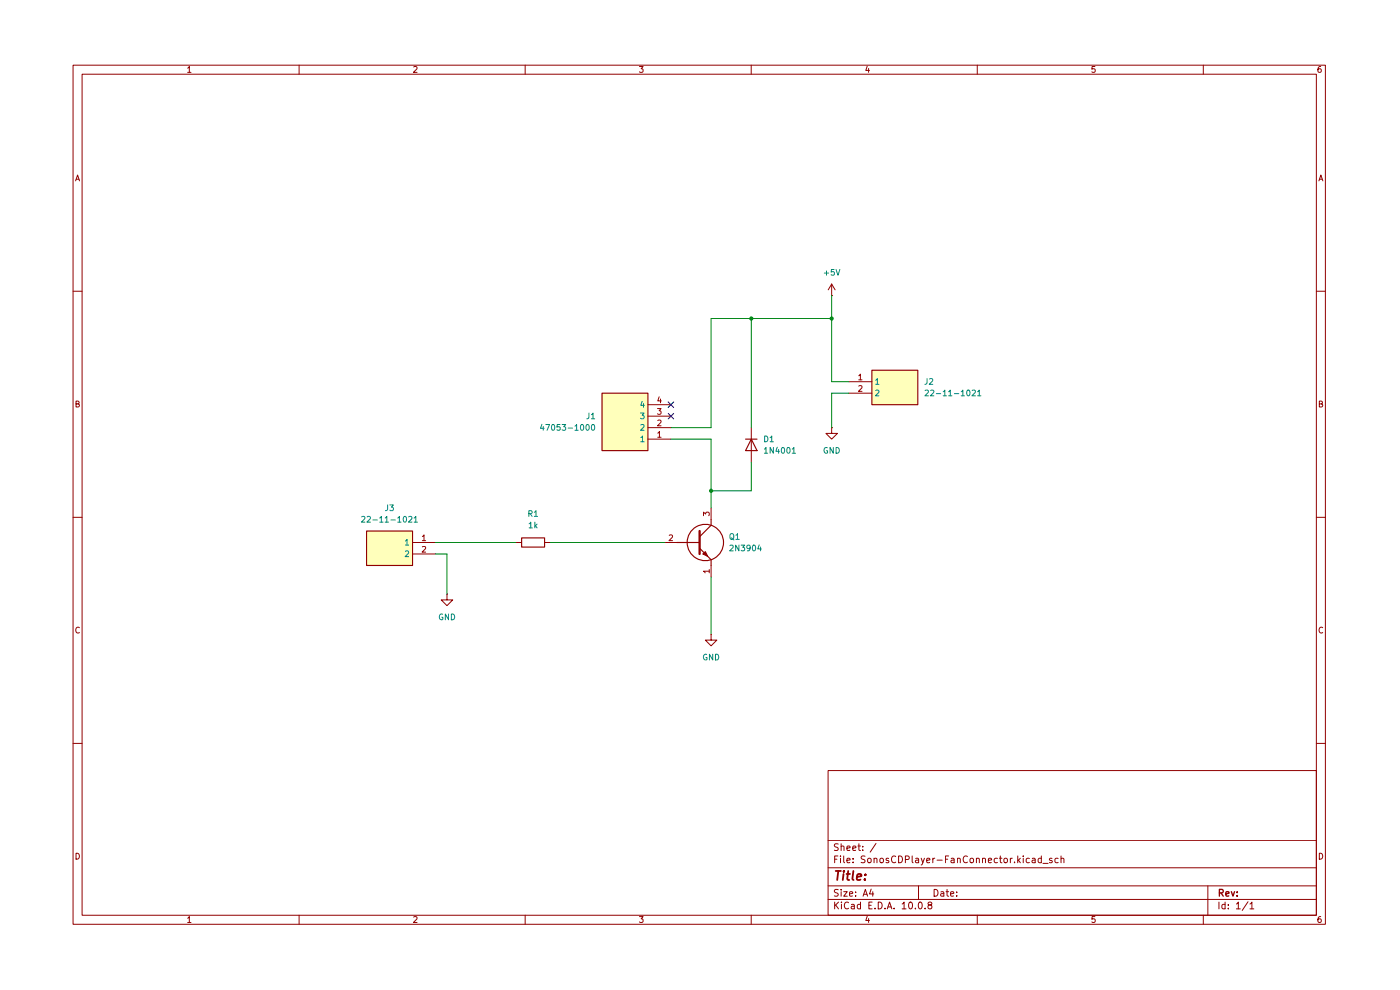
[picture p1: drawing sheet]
(kicad_sch
 (version 20260306)
 (generator "eeschema")
 (generator_version "10.0")
 (paper "A4")
 (lib_symbols
  (symbol "22-11-1021:22-11-1021" (exclude_from_sim no) (in_bom yes) (on_board yes)
   (in_pos_files yes)
   (duplicate_pin_numbers_are_jumpers no)
   (property "Reference" "J" (at 16.51 7.62 0) (show_name no) (do_not_autoplace no) (effects (font (size 1.27 1.27)) (justify left top)))
   (property "Value" "22-11-1021" (at 16.51 5.08 0) (show_name no) (do_not_autoplace no) (effects (font (size 1.27 1.27)) (justify left top)))
   (property "Footprint" "HDRV2W64P0X250_1X2_450X490X1105P" (at 16.51 -94.92 0) (show_name no) (do_not_autoplace no) (hide yes) (effects (font (size 1.27 1.27)) (justify left top)))
   (property "Datasheet" "https://www.molex.com/pdm_docs/sd/022111021_sd.pdf" (at 16.51 -194.92 0) (show_name no) (do_not_autoplace no) (hide yes) (effects (font (size 1.27 1.27)) (justify left top)))
   (property "Description" "Headers & Wire Housings KK2.5MM FL WAF.ASS. GOLD 504502AG" (at 0 0 0) (show_name no) (do_not_autoplace no) (hide yes) (effects (font (size 1.27 1.27))))
   (property "Height" "11.05" (at 16.51 -394.92 0) (show_name no) (do_not_autoplace no) (hide yes) (effects (font (size 1.27 1.27)) (justify left top)))
   (property "Mouser Part Number" "538-22-11-1021" (at 16.51 -494.92 0) (show_name no) (do_not_autoplace no) (hide yes) (effects (font (size 1.27 1.27)) (justify left top)))
   (property "Mouser Price/Stock" "https://www.mouser.co.uk/ProductDetail/Molex/22-11-1021?qs=naUSJSqnqcLMXkbTY5PP3g%3D%3D" (at 16.51 -594.92 0) (show_name no) (do_not_autoplace no) (hide yes) (effects (font (size 1.27 1.27)) (justify left top)))
   (property "Manufacturer_Name" "Molex" (at 16.51 -694.92 0) (show_name no) (do_not_autoplace no) (hide yes) (effects (font (size 1.27 1.27)) (justify left top)))
   (property "Manufacturer_Part_Number" "22-11-1021" (at 16.51 -794.92 0) (show_name no) (do_not_autoplace no) (hide yes) (effects (font (size 1.27 1.27)) (justify left top)))
   (symbol "22-11-1021_1_1"
    (rectangle (start 5.08 2.54) (end 15.24 -5.08) (stroke (width 0.254) (type default)) (fill (type background)))
    (pin passive line (at 0 0 0) (length 5.08) (name "1" (effects (font (size 1.27 1.27)))) (number "1" (effects (font (size 1.27 1.27)))))
    (pin passive line (at 0 -2.54 0) (length 5.08) (name "2" (effects (font (size 1.27 1.27)))) (number "2" (effects (font (size 1.27 1.27))))))
   (embedded_fonts no))
  (symbol "2N3904:2N3904"
   (pin_names (hide yes)) (exclude_from_sim no) (in_bom yes) (on_board yes)
   (in_pos_files yes)
   (duplicate_pin_numbers_are_jumpers no)
   (property "Reference" "Q" (at 13.97 1.27 0) (show_name no) (do_not_autoplace no) (effects (font (size 1.27 1.27)) (justify left top)))
   (property "Value" "2N3904" (at 13.97 -1.27 0) (show_name no) (do_not_autoplace no) (effects (font (size 1.27 1.27)) (justify left top)))
   (property "Footprint" "2N3904" (at 13.97 -101.27 0) (show_name no) (do_not_autoplace no) (hide yes) (effects (font (size 1.27 1.27)) (justify left top)))
   (property "Datasheet" "https://www.onsemi.com/pdf/datasheet/2n3903-d.pdf" (at 13.97 -201.27 0) (show_name no) (do_not_autoplace no) (hide yes) (effects (font (size 1.27 1.27)) (justify left top)))
   (property "Description" "Bipolar (BJT) Transistor NPN 40 V 200 mA 300MHz 625 mW Through Hole TO-92" (at 0 0 0) (show_name no) (do_not_autoplace no) (hide yes) (effects (font (size 1.27 1.27))))
   (property "Height" "7.5" (at 13.97 -401.27 0) (show_name no) (do_not_autoplace no) (hide yes) (effects (font (size 1.27 1.27)) (justify left top)))
   (property "Mouser Part Number" "637-2N3904" (at 13.97 -501.27 0) (show_name no) (do_not_autoplace no) (hide yes) (effects (font (size 1.27 1.27)) (justify left top)))
   (property "Mouser Price/Stock" "https://www.mouser.co.uk/ProductDetail/Diotec-Semiconductor/2N3904?qs=OlC7AqGiEDlYMySw5i2rlg%3D%3D" (at 13.97 -601.27 0) (show_name no) (do_not_autoplace no) (hide yes) (effects (font (size 1.27 1.27)) (justify left top)))
   (property "Manufacturer_Name" "Diotec" (at 13.97 -701.27 0) (show_name no) (do_not_autoplace no) (hide yes) (effects (font (size 1.27 1.27)) (justify left top)))
   (property "Manufacturer_Part_Number" "2N3904" (at 13.97 -801.27 0) (show_name no) (do_not_autoplace no) (hide yes) (effects (font (size 1.27 1.27)) (justify left top)))
   (symbol "2N3904_1_1"
    (polyline (pts (xy 2.54 0) (xy 7.62 0)) (stroke (width 0.254) (type default)) (fill (type none)))
    (polyline (pts (xy 7.62 2.54) (xy 7.62 -2.54)) (stroke (width 0.508) (type default)) (fill (type none)))
    (polyline (pts (xy 7.62 1.27) (xy 10.16 3.81)) (stroke (width 0.254) (type default)) (fill (type none)))
    (polyline (pts (xy 7.62 -1.27) (xy 10.16 -3.81)) (stroke (width 0.254) (type default)) (fill (type none)))
    (polyline (pts (xy 8.382 -2.54) (xy 8.89 -2.032) (xy 9.398 -3.048) (xy 8.382 -2.54)) (stroke (width 0.254) (type default)) (fill (type outline)))
    (circle (center 8.89 0) (radius 4.016) (stroke (width 0.254) (type default)) (fill (type none)))
    (polyline (pts (xy 10.16 3.81) (xy 10.16 5.08)) (stroke (width 0.254) (type default)) (fill (type none)))
    (polyline (pts (xy 10.16 -3.81) (xy 10.16 -5.08)) (stroke (width 0.254) (type default)) (fill (type none)))
    (pin passive line (at 10.16 -7.62 90) (length 2.54) (name "E" (effects (font (size 1.27 1.27)))) (number "1" (effects (font (size 1.27 1.27)))))
    (pin passive line (at 0 0 0) (length 2.54) (name "B" (effects (font (size 1.27 1.27)))) (number "2" (effects (font (size 1.27 1.27)))))
    (pin passive line (at 10.16 7.62 270) (length 2.54) (name "C" (effects (font (size 1.27 1.27)))) (number "3" (effects (font (size 1.27 1.27))))))
   (embedded_fonts no))
  (symbol "47053-1000:47053-1000" (exclude_from_sim no) (in_bom yes) (on_board yes)
   (in_pos_files yes)
   (duplicate_pin_numbers_are_jumpers no)
   (property "Reference" "J" (at 16.51 7.62 0) (show_name no) (do_not_autoplace no) (effects (font (size 1.27 1.27)) (justify left top)))
   (property "Value" "47053-1000" (at 16.51 5.08 0) (show_name no) (do_not_autoplace no) (effects (font (size 1.27 1.27)) (justify left top)))
   (property "Footprint" "470531000" (at 16.51 -94.92 0) (show_name no) (do_not_autoplace no) (hide yes) (effects (font (size 1.27 1.27)) (justify left top)))
   (property "Datasheet" "http://www.molex.com/pdm_docs/sd/470531000_sd.pdf" (at 16.51 -194.92 0) (show_name no) (do_not_autoplace no) (hide yes) (effects (font (size 1.27 1.27)) (justify left top)))
   (property "Description" "MOLEX - 47053-1000 - HEADER, 4POS, 1ROW, 2.54MM" (at 0 0 0) (show_name no) (do_not_autoplace no) (hide yes) (effects (font (size 1.27 1.27))))
   (property "Height" "8" (at 16.51 -394.92 0) (show_name no) (do_not_autoplace no) (hide yes) (effects (font (size 1.27 1.27)) (justify left top)))
   (property "Mouser Part Number" "538-47053-1000" (at 16.51 -494.92 0) (show_name no) (do_not_autoplace no) (hide yes) (effects (font (size 1.27 1.27)) (justify left top)))
   (property "Mouser Price/Stock" "https://www.mouser.co.uk/ProductDetail/Molex/47053-1000?qs=ph4zPCVRuvqoDX7hrEhxNA%3D%3D" (at 16.51 -594.92 0) (show_name no) (do_not_autoplace no) (hide yes) (effects (font (size 1.27 1.27)) (justify left top)))
   (property "Manufacturer_Name" "Molex" (at 16.51 -694.92 0) (show_name no) (do_not_autoplace no) (hide yes) (effects (font (size 1.27 1.27)) (justify left top)))
   (property "Manufacturer_Part_Number" "47053-1000" (at 16.51 -794.92 0) (show_name no) (do_not_autoplace no) (hide yes) (effects (font (size 1.27 1.27)) (justify left top)))
   (symbol "47053-1000_1_1"
    (rectangle (start 5.08 2.54) (end 15.24 -10.16) (stroke (width 0.254) (type default)) (fill (type background)))
    (pin passive line (at 0 -7.62 0) (length 5.08) (name "1" (effects (font (size 1.27 1.27)))) (number "1" (effects (font (size 1.27 1.27)))))
    (pin passive line (at 0 -5.08 0) (length 5.08) (name "2" (effects (font (size 1.27 1.27)))) (number "2" (effects (font (size 1.27 1.27)))))
    (pin passive line (at 0 -2.54 0) (length 5.08) (name "3" (effects (font (size 1.27 1.27)))) (number "3" (effects (font (size 1.27 1.27)))))
    (pin passive line (at 0 0 0) (length 5.08) (name "4" (effects (font (size 1.27 1.27)))) (number "4" (effects (font (size 1.27 1.27))))))
   (embedded_fonts no))
  (symbol "Device:R"
   (pin_numbers (hide yes))
   (pin_names
    (offset 0)) (exclude_from_sim no) (in_bom yes) (on_board yes)
   (in_pos_files yes)
   (duplicate_pin_numbers_are_jumpers no)
   (property "Reference" "R" (at 2.032 0 90) (show_name no) (do_not_autoplace no) (effects (font (size 1.27 1.27))))
   (property "Value" "R" (at 0 0 90) (show_name no) (do_not_autoplace no) (effects (font (size 1.27 1.27))))
   (property "Footprint" "" (at -1.778 0 90) (show_name no) (do_not_autoplace no) (hide yes) (effects (font (size 1.27 1.27))))
   (property "Datasheet" "" (at 0 0 0) (show_name no) (do_not_autoplace no) (hide yes) (effects (font (size 1.27 1.27))))
   (property "Description" "Resistor" (at 0 0 0) (show_name no) (do_not_autoplace no) (hide yes) (effects (font (size 1.27 1.27))))
   (symbol "R_0_1"
    (rectangle (start -1.016 -2.54) (end 1.016 2.54) (stroke (width 0.254) (type default)) (fill (type none))))
   (symbol "R_1_1"
    (pin passive line (at 0 3.81 270) (length 1.27) (name "" (effects (font (size 1.27 1.27)))) (number "1" (effects (font (size 1.27 1.27)))))
    (pin passive line (at 0 -3.81 90) (length 1.27) (name "" (effects (font (size 1.27 1.27)))) (number "2" (effects (font (size 1.27 1.27))))))
   (embedded_fonts no))
  (symbol "Diode:1N4001"
   (pin_numbers (hide yes))
   (pin_names (hide yes)) (exclude_from_sim no) (in_bom yes) (on_board yes)
   (in_pos_files yes)
   (duplicate_pin_numbers_are_jumpers no)
   (property "Reference" "D" (at 0 2.54 0) (show_name no) (do_not_autoplace no) (effects (font (size 1.27 1.27))))
   (property "Value" "1N4001" (at 0 -2.54 0) (show_name no) (do_not_autoplace no) (effects (font (size 1.27 1.27))))
   (property "Footprint" "Diode_THT:D_DO-41_SOD81_P10.16mm_Horizontal" (at 0 0 0) (show_name no) (do_not_autoplace no) (hide yes) (effects (font (size 1.27 1.27))))
   (property "Datasheet" "http://www.vishay.com/docs/88503/1n4001.pdf" (at 0 0 0) (show_name no) (do_not_autoplace no) (hide yes) (effects (font (size 1.27 1.27))))
   (property "Description" "50V 1A General Purpose Rectifier Diode, DO-41" (at 0 0 0) (show_name no) (do_not_autoplace no) (hide yes) (effects (font (size 1.27 1.27))))
   (property "Sim.Device" "D" (at 0 0 0) (show_name no) (do_not_autoplace no) (hide yes) (effects (font (size 1.27 1.27))))
   (property "Sim.Pins" "1=K 2=A" (at 0 0 0) (show_name no) (do_not_autoplace no) (hide yes) (effects (font (size 1.27 1.27))))
   (symbol "1N4001_0_1"
    (polyline (pts (xy -1.27 1.27) (xy -1.27 -1.27)) (stroke (width 0.254) (type default)) (fill (type none)))
    (polyline (pts (xy 1.27 1.27) (xy 1.27 -1.27) (xy -1.27 0) (xy 1.27 1.27)) (stroke (width 0.254) (type default)) (fill (type none)))
    (polyline (pts (xy 1.27 0) (xy -1.27 0)) (stroke (width 0) (type default)) (fill (type none))))
   (symbol "1N4001_1_1"
    (pin passive line (at -3.81 0 0) (length 2.54) (name "K" (effects (font (size 1.27 1.27)))) (number "1" (effects (font (size 1.27 1.27)))))
    (pin passive line (at 3.81 0 180) (length 2.54) (name "A" (effects (font (size 1.27 1.27)))) (number "2" (effects (font (size 1.27 1.27))))))
   (embedded_fonts no))
  (symbol "power:+5V"
   (power global)
   (pin_numbers (hide yes))
   (pin_names
    (offset 0) (hide yes)) (exclude_from_sim no) (in_bom yes) (on_board yes)
   (in_pos_files yes)
   (duplicate_pin_numbers_are_jumpers no)
   (property "Reference" "#PWR" (at 0 -3.81 0) (show_name no) (do_not_autoplace no) (hide yes) (effects (font (size 1.27 1.27))))
   (property "Value" "+5V" (at 0 3.556 0) (show_name no) (do_not_autoplace no) (effects (font (size 1.27 1.27))))
   (property "Footprint" "" (at 0 0 0) (show_name no) (do_not_autoplace no) (hide yes) (effects (font (size 1.27 1.27))))
   (property "Datasheet" "" (at 0 0 0) (show_name no) (do_not_autoplace no) (hide yes) (effects (font (size 1.27 1.27))))
   (property "Description" "Power symbol creates a global label with name \"+5V\"" (at 0 0 0) (show_name no) (do_not_autoplace no) (hide yes) (effects (font (size 1.27 1.27))))
   (symbol "+5V_0_1"
    (polyline (pts (xy -0.762 1.27) (xy 0 2.54)) (stroke (width 0) (type default)) (fill (type none)))
    (polyline (pts (xy 0 2.54) (xy 0.762 1.27)) (stroke (width 0) (type default)) (fill (type none)))
    (polyline (pts (xy 0 0) (xy 0 2.54)) (stroke (width 0) (type default)) (fill (type none))))
   (symbol "+5V_1_1"
    (pin power_in line (at 0 0 90) (length 0) (name "" (effects (font (size 1.27 1.27)))) (number "1" (effects (font (size 1.27 1.27))))))
   (embedded_fonts no))
  (symbol "power:GND"
   (power global)
   (pin_numbers (hide yes))
   (pin_names
    (offset 0) (hide yes)) (exclude_from_sim no) (in_bom yes) (on_board yes)
   (in_pos_files yes)
   (duplicate_pin_numbers_are_jumpers no)
   (property "Reference" "#PWR" (at 0 -6.35 0) (show_name no) (do_not_autoplace no) (hide yes) (effects (font (size 1.27 1.27))))
   (property "Value" "GND" (at 0 -3.81 0) (show_name no) (do_not_autoplace no) (effects (font (size 1.27 1.27))))
   (property "Footprint" "" (at 0 0 0) (show_name no) (do_not_autoplace no) (hide yes) (effects (font (size 1.27 1.27))))
   (property "Datasheet" "" (at 0 0 0) (show_name no) (do_not_autoplace no) (hide yes) (effects (font (size 1.27 1.27))))
   (property "Description" "Power symbol creates a global label with name \"GND\" , ground" (at 0 0 0) (show_name no) (do_not_autoplace no) (hide yes) (effects (font (size 1.27 1.27))))
   (symbol "GND_0_1"
    (polyline (pts (xy 0 0) (xy 0 -1.27) (xy 1.27 -1.27) (xy 0 -2.54) (xy -1.27 -1.27) (xy 0 -1.27)) (stroke (width 0) (type default)) (fill (type none))))
   (symbol "GND_1_1"
    (pin power_in line (at 0 0 270) (length 0) (name "" (effects (font (size 1.27 1.27)))) (number "1" (effects (font (size 1.27 1.27))))))
   (embedded_fonts no)))
 (junction
  (at 151.13 104.14)
  (diameter 0)
  (color 0 0 0 0))
 (junction
  (at 177.8 66.04)
  (diameter 0)
  (color 0 0 0 0))
 (junction
  (at 160.02 66.04)
  (diameter 0)
  (color 0 0 0 0))
 (no_connect
  (at 142.24 85.09))
 (no_connect
  (at 142.24 87.63))
 (wire
  (pts (xy 160.02 66.04) (xy 160.02 90.17))
  (stroke (width 0) (type default)))
 (wire
  (pts (xy 160.02 104.14) (xy 160.02 97.79))
  (stroke (width 0) (type default)))
 (wire
  (pts (xy 177.8 82.55) (xy 177.8 90.17))
  (stroke (width 0) (type default)))
 (wire
  (pts (xy 151.13 104.14) (xy 160.02 104.14))
  (stroke (width 0) (type default)))
 (wire
  (pts (xy 92.71 118.11) (xy 92.71 127))
  (stroke (width 0) (type default)))
 (wire
  (pts (xy 151.13 66.04) (xy 151.13 90.17))
  (stroke (width 0) (type default)))
 (wire
  (pts (xy 160.02 66.04) (xy 177.8 66.04))
  (stroke (width 0) (type default)))
 (wire
  (pts (xy 142.24 92.71) (xy 151.13 92.71))
  (stroke (width 0) (type default)))
 (wire
  (pts (xy 115.57 115.57) (xy 140.97 115.57))
  (stroke (width 0) (type default)))
 (wire
  (pts (xy 151.13 92.71) (xy 151.13 104.14))
  (stroke (width 0) (type default)))
 (wire
  (pts (xy 151.13 66.04) (xy 160.02 66.04))
  (stroke (width 0) (type default)))
 (wire
  (pts (xy 142.24 90.17) (xy 151.13 90.17))
  (stroke (width 0) (type default)))
 (wire
  (pts (xy 92.71 118.11) (xy 90.17 118.11))
  (stroke (width 0) (type default)))
 (wire
  (pts (xy 177.8 80.01) (xy 181.61 80.01))
  (stroke (width 0) (type default)))
 (wire
  (pts (xy 177.8 60.96) (xy 177.8 66.04))
  (stroke (width 0) (type default)))
 (wire
  (pts (xy 177.8 66.04) (xy 177.8 80.01))
  (stroke (width 0) (type default)))
 (wire
  (pts (xy 151.13 104.14) (xy 151.13 107.95))
  (stroke (width 0) (type default)))
 (wire
  (pts (xy 90.17 115.57) (xy 107.95 115.57))
  (stroke (width 0) (type default)))
 (wire
  (pts (xy 177.8 82.55) (xy 181.61 82.55))
  (stroke (width 0) (type default)))
 (wire
  (pts (xy 151.13 123.19) (xy 151.13 135.89))
  (stroke (width 0) (type default)))
 (symbol
  (lib_id "power:GND")
  (at 151.13 135.89 0)
  (unit 1)
  (body_style 1)
  (exclude_from_sim no)
  (in_bom yes)
  (on_board yes)
  (in_pos_files yes)
  (dnp no)
  (fields_autoplaced yes)
  (property "Reference" "#PWR06" (at 151.13 142.24 0) (hide yes) (show_name no) (do_not_autoplace no) (effects (font (size 1.27 1.27))))
  (property "Value" "GND" (at 151.13 140.97 0) (show_name no) (do_not_autoplace no) (effects (font (size 1.27 1.27))))
  (property "Footprint" "" (at 151.13 135.89 0) (hide yes) (show_name no) (do_not_autoplace no) (effects (font (size 1.27 1.27))))
  (property "Datasheet" "" (at 151.13 135.89 0) (hide yes) (show_name no) (do_not_autoplace no) (effects (font (size 1.27 1.27))))
  (property "Description" "Power symbol creates a global label with name \"GND\" , ground" (at 151.13 135.89 0) (hide yes) (show_name no) (do_not_autoplace no) (effects (font (size 1.27 1.27))))
  (pin "1"))
 (symbol
  (lib_id "power:GND")
  (at 177.8 90.17 0)
  (unit 1)
  (body_style 1)
  (exclude_from_sim no)
  (in_bom yes)
  (on_board yes)
  (in_pos_files yes)
  (dnp no)
  (fields_autoplaced yes)
  (property "Reference" "#PWR04" (at 177.8 96.52 0) (hide yes) (show_name no) (do_not_autoplace no) (effects (font (size 1.27 1.27))))
  (property "Value" "GND" (at 177.8 95.25 0) (show_name no) (do_not_autoplace no) (effects (font (size 1.27 1.27))))
  (property "Footprint" "" (at 177.8 90.17 0) (hide yes) (show_name no) (do_not_autoplace no) (effects (font (size 1.27 1.27))))
  (property "Datasheet" "" (at 177.8 90.17 0) (hide yes) (show_name no) (do_not_autoplace no) (effects (font (size 1.27 1.27))))
  (property "Description" "Power symbol creates a global label with name \"GND\" , ground" (at 177.8 90.17 0) (hide yes) (show_name no) (do_not_autoplace no) (effects (font (size 1.27 1.27))))
  (pin "1"))
 (symbol
  (lib_id "power:GND")
  (at 92.71 127 0)
  (unit 1)
  (body_style 1)
  (exclude_from_sim no)
  (in_bom yes)
  (on_board yes)
  (in_pos_files yes)
  (dnp no)
  (fields_autoplaced yes)
  (property "Reference" "#PWR05" (at 92.71 133.35 0) (hide yes) (show_name no) (do_not_autoplace no) (effects (font (size 1.27 1.27))))
  (property "Value" "GND" (at 92.71 132.08 0) (show_name no) (do_not_autoplace no) (effects (font (size 1.27 1.27))))
  (property "Footprint" "" (at 92.71 127 0) (hide yes) (show_name no) (do_not_autoplace no) (effects (font (size 1.27 1.27))))
  (property "Datasheet" "" (at 92.71 127 0) (hide yes) (show_name no) (do_not_autoplace no) (effects (font (size 1.27 1.27))))
  (property "Description" "Power symbol creates a global label with name \"GND\" , ground" (at 92.71 127 0) (hide yes) (show_name no) (do_not_autoplace no) (effects (font (size 1.27 1.27))))
  (pin "1"))
 (symbol
  (lib_id "2N3904:2N3904")
  (at 140.97 115.57 0)
  (unit 1)
  (body_style 1)
  (exclude_from_sim no)
  (in_bom yes)
  (on_board yes)
  (in_pos_files yes)
  (dnp no)
  (fields_autoplaced yes)
  (property "Reference" "Q1" (at 154.94 114.2999 0) (show_name no) (do_not_autoplace no) (effects (font (size 1.27 1.27)) (justify left)))
  (property "Value" "2N3904" (at 154.94 116.8399 0) (show_name no) (do_not_autoplace no) (effects (font (size 1.27 1.27)) (justify left)))
  (property "Footprint" "2N3904" (at 154.94 216.84 0) (hide yes) (show_name no) (do_not_autoplace no) (effects (font (size 1.27 1.27)) (justify left top)))
  (property "Datasheet" "https://www.onsemi.com/pdf/datasheet/2n3903-d.pdf" (at 154.94 316.84 0) (hide yes) (show_name no) (do_not_autoplace no) (effects (font (size 1.27 1.27)) (justify left top)))
  (property "Description" "Bipolar (BJT) Transistor NPN 40 V 200 mA 300MHz 625 mW Through Hole TO-92" (at 140.97 115.57 0) (hide yes) (show_name no) (do_not_autoplace no) (effects (font (size 1.27 1.27))))
  (property "Height" "7.5" (at 154.94 516.84 0) (hide yes) (show_name no) (do_not_autoplace no) (effects (font (size 1.27 1.27)) (justify left top)))
  (property "Mouser Part Number" "637-2N3904" (at 154.94 616.84 0) (hide yes) (show_name no) (do_not_autoplace no) (effects (font (size 1.27 1.27)) (justify left top)))
  (property "Mouser Price/Stock" "https://www.mouser.co.uk/ProductDetail/Diotec-Semiconductor/2N3904?qs=OlC7AqGiEDlYMySw5i2rlg%3D%3D" (at 154.94 716.84 0) (hide yes) (show_name no) (do_not_autoplace no) (effects (font (size 1.27 1.27)) (justify left top)))
  (property "Manufacturer_Name" "Diotec" (at 154.94 816.84 0) (hide yes) (show_name no) (do_not_autoplace no) (effects (font (size 1.27 1.27)) (justify left top)))
  (property "Manufacturer_Part_Number" "2N3904" (at 154.94 916.84 0) (hide yes) (show_name no) (do_not_autoplace no) (effects (font (size 1.27 1.27)) (justify left top)))
  (pin "1")
  (pin "3")
  (pin "2"))
 (symbol
  (lib_id "Diode:1N4001")
  (at 160.02 93.98 270)
  (unit 1)
  (body_style 1)
  (exclude_from_sim no)
  (in_bom yes)
  (on_board yes)
  (in_pos_files yes)
  (dnp no)
  (fields_autoplaced yes)
  (property "Reference" "D1" (at 162.56 92.7099 90) (show_name no) (do_not_autoplace no) (effects (font (size 1.27 1.27)) (justify left)))
  (property "Value" "1N4001" (at 162.56 95.2499 90) (show_name no) (do_not_autoplace no) (effects (font (size 1.27 1.27)) (justify left)))
  (property "Footprint" "Diode_THT:D_DO-41_SOD81_P10.16mm_Horizontal" (at 160.02 93.98 0) (hide yes) (show_name no) (do_not_autoplace no) (effects (font (size 1.27 1.27))))
  (property "Datasheet" "http://www.vishay.com/docs/88503/1n4001.pdf" (at 160.02 93.98 0) (hide yes) (show_name no) (do_not_autoplace no) (effects (font (size 1.27 1.27))))
  (property "Description" "50V 1A General Purpose Rectifier Diode, DO-41" (at 160.02 93.98 0) (hide yes) (show_name no) (do_not_autoplace no) (effects (font (size 1.27 1.27))))
  (property "Sim.Device" "D" (at 160.02 93.98 0) (hide yes) (show_name no) (do_not_autoplace no) (effects (font (size 1.27 1.27))))
  (property "Sim.Pins" "1=K 2=A" (at 160.02 93.98 0) (hide yes) (show_name no) (do_not_autoplace no) (effects (font (size 1.27 1.27))))
  (pin "2")
  (pin "1"))
 (symbol
  (lib_id "power:+5V")
  (at 177.8 60.96 0)
  (unit 1)
  (body_style 1)
  (exclude_from_sim no)
  (in_bom yes)
  (on_board yes)
  (in_pos_files yes)
  (dnp no)
  (fields_autoplaced yes)
  (property "Reference" "#PWR02" (at 177.8 64.77 0) (hide yes) (show_name no) (do_not_autoplace no) (effects (font (size 1.27 1.27))))
  (property "Value" "+5V" (at 177.8 55.88 0) (show_name no) (do_not_autoplace no) (effects (font (size 1.27 1.27))))
  (property "Footprint" "" (at 177.8 60.96 0) (hide yes) (show_name no) (do_not_autoplace no) (effects (font (size 1.27 1.27))))
  (property "Datasheet" "" (at 177.8 60.96 0) (hide yes) (show_name no) (do_not_autoplace no) (effects (font (size 1.27 1.27))))
  (property "Description" "Power symbol creates a global label with name \"+5V\"" (at 177.8 60.96 0) (hide yes) (show_name no) (do_not_autoplace no) (effects (font (size 1.27 1.27))))
  (pin "1"))
 (symbol
  (lib_id "47053-1000:47053-1000")
  (at 142.24 85.09 0)
  (mirror y)
  (unit 1)
  (body_style 1)
  (exclude_from_sim no)
  (in_bom yes)
  (on_board yes)
  (in_pos_files yes)
  (dnp no)
  (fields_autoplaced yes)
  (property "Reference" "J1" (at 125.73 87.6299 0) (show_name no) (do_not_autoplace no) (effects (font (size 1.27 1.27)) (justify left)))
  (property "Value" "47053-1000" (at 125.73 90.1699 0) (show_name no) (do_not_autoplace no) (effects (font (size 1.27 1.27)) (justify left)))
  (property "Footprint" "47053-1000:470531000" (at 125.73 180.01 0) (hide yes) (show_name no) (do_not_autoplace no) (effects (font (size 1.27 1.27)) (justify left top)))
  (property "Datasheet" "http://www.molex.com/pdm_docs/sd/470531000_sd.pdf" (at 125.73 280.01 0) (hide yes) (show_name no) (do_not_autoplace no) (effects (font (size 1.27 1.27)) (justify left top)))
  (property "Description" "MOLEX - 47053-1000 - HEADER, 4POS, 1ROW, 2.54MM" (at 142.24 85.09 0) (hide yes) (show_name no) (do_not_autoplace no) (effects (font (size 1.27 1.27))))
  (property "Height" "8" (at 125.73 480.01 0) (hide yes) (show_name no) (do_not_autoplace no) (effects (font (size 1.27 1.27)) (justify left top)))
  (property "Mouser Part Number" "538-47053-1000" (at 125.73 580.01 0) (hide yes) (show_name no) (do_not_autoplace no) (effects (font (size 1.27 1.27)) (justify left top)))
  (property "Mouser Price/Stock" "https://www.mouser.co.uk/ProductDetail/Molex/47053-1000?qs=ph4zPCVRuvqoDX7hrEhxNA%3D%3D" (at 125.73 680.01 0) (hide yes) (show_name no) (do_not_autoplace no) (effects (font (size 1.27 1.27)) (justify left top)))
  (property "Manufacturer_Name" "Molex" (at 125.73 780.01 0) (hide yes) (show_name no) (do_not_autoplace no) (effects (font (size 1.27 1.27)) (justify left top)))
  (property "Manufacturer_Part_Number" "47053-1000" (at 125.73 880.01 0) (hide yes) (show_name no) (do_not_autoplace no) (effects (font (size 1.27 1.27)) (justify left top)))
  (pin "1")
  (pin "2")
  (pin "4")
  (pin "3"))
 (symbol
  (lib_id "Device:R")
  (at 111.76 115.57 90)
  (unit 1)
  (body_style 1)
  (exclude_from_sim no)
  (in_bom yes)
  (on_board yes)
  (in_pos_files yes)
  (dnp no)
  (fields_autoplaced yes)
  (property "Reference" "R1" (at 111.76 109.22 90) (show_name no) (do_not_autoplace no) (effects (font (size 1.27 1.27))))
  (property "Value" "1k" (at 111.76 111.76 90) (show_name no) (do_not_autoplace no) (effects (font (size 1.27 1.27))))
  (property "Footprint" "Resistor_THT:R_Axial_DIN0207_L6.3mm_D2.5mm_P10.16mm_Horizontal" (at 111.76 117.348 90) (hide yes) (show_name no) (do_not_autoplace no) (effects (font (size 1.27 1.27))))
  (property "Datasheet" "" (at 111.76 115.57 0) (hide yes) (show_name no) (do_not_autoplace no) (effects (font (size 1.27 1.27))))
  (property "Description" "Resistor" (at 111.76 115.57 0) (hide yes) (show_name no) (do_not_autoplace no) (effects (font (size 1.27 1.27))))
  (pin "2")
  (pin "1"))
 (symbol
  (lib_id "22-11-1021:22-11-1021")
  (at 90.17 115.57 0)
  (mirror y)
  (unit 1)
  (body_style 1)
  (exclude_from_sim no)
  (in_bom yes)
  (on_board yes)
  (in_pos_files yes)
  (dnp no)
  (fields_autoplaced yes)
  (property "Reference" "J3" (at 80.01 107.95 0) (show_name no) (do_not_autoplace no) (effects (font (size 1.27 1.27))))
  (property "Value" "22-11-1021" (at 80.01 110.49 0) (show_name no) (do_not_autoplace no) (effects (font (size 1.27 1.27))))
  (property "Footprint" "22-11-1021:HDRV2W64P0X250_1X2_450X490X1105P" (at 73.66 210.49 0) (hide yes) (show_name no) (do_not_autoplace no) (effects (font (size 1.27 1.27)) (justify left top)))
  (property "Datasheet" "https://www.molex.com/pdm_docs/sd/022111021_sd.pdf" (at 73.66 310.49 0) (hide yes) (show_name no) (do_not_autoplace no) (effects (font (size 1.27 1.27)) (justify left top)))
  (property "Description" "Headers & Wire Housings KK2.5MM FL WAF.ASS. GOLD 504502AG" (at 90.17 115.57 0) (hide yes) (show_name no) (do_not_autoplace no) (effects (font (size 1.27 1.27))))
  (property "Height" "11.05" (at 73.66 510.49 0) (hide yes) (show_name no) (do_not_autoplace no) (effects (font (size 1.27 1.27)) (justify left top)))
  (property "Mouser Part Number" "538-22-11-1021" (at 73.66 610.49 0) (hide yes) (show_name no) (do_not_autoplace no) (effects (font (size 1.27 1.27)) (justify left top)))
  (property "Mouser Price/Stock" "https://www.mouser.co.uk/ProductDetail/Molex/22-11-1021?qs=naUSJSqnqcLMXkbTY5PP3g%3D%3D" (at 73.66 710.49 0) (hide yes) (show_name no) (do_not_autoplace no) (effects (font (size 1.27 1.27)) (justify left top)))
  (property "Manufacturer_Name" "Molex" (at 73.66 810.49 0) (hide yes) (show_name no) (do_not_autoplace no) (effects (font (size 1.27 1.27)) (justify left top)))
  (property "Manufacturer_Part_Number" "22-11-1021" (at 73.66 910.49 0) (hide yes) (show_name no) (do_not_autoplace no) (effects (font (size 1.27 1.27)) (justify left top)))
  (pin "1")
  (pin "2"))
 (symbol
  (lib_id "22-11-1021:22-11-1021")
  (at 181.61 80.01 0)
  (unit 1)
  (body_style 1)
  (exclude_from_sim no)
  (in_bom yes)
  (on_board yes)
  (in_pos_files yes)
  (dnp no)
  (fields_autoplaced yes)
  (property "Reference" "J2" (at 198.12 80.0099 0) (show_name no) (do_not_autoplace no) (effects (font (size 1.27 1.27)) (justify left)))
  (property "Value" "22-11-1021" (at 198.12 82.5499 0) (show_name no) (do_not_autoplace no) (effects (font (size 1.27 1.27)) (justify left)))
  (property "Footprint" "22-11-1021:HDRV2W64P0X250_1X2_450X490X1105P" (at 198.12 174.93 0) (hide yes) (show_name no) (do_not_autoplace no) (effects (font (size 1.27 1.27)) (justify left top)))
  (property "Datasheet" "https://www.molex.com/pdm_docs/sd/022111021_sd.pdf" (at 198.12 274.93 0) (hide yes) (show_name no) (do_not_autoplace no) (effects (font (size 1.27 1.27)) (justify left top)))
  (property "Description" "Headers & Wire Housings KK2.5MM FL WAF.ASS. GOLD 504502AG" (at 181.61 80.01 0) (hide yes) (show_name no) (do_not_autoplace no) (effects (font (size 1.27 1.27))))
  (property "Height" "11.05" (at 198.12 474.93 0) (hide yes) (show_name no) (do_not_autoplace no) (effects (font (size 1.27 1.27)) (justify left top)))
  (property "Mouser Part Number" "538-22-11-1021" (at 198.12 574.93 0) (hide yes) (show_name no) (do_not_autoplace no) (effects (font (size 1.27 1.27)) (justify left top)))
  (property "Mouser Price/Stock" "https://www.mouser.co.uk/ProductDetail/Molex/22-11-1021?qs=naUSJSqnqcLMXkbTY5PP3g%3D%3D" (at 198.12 674.93 0) (hide yes) (show_name no) (do_not_autoplace no) (effects (font (size 1.27 1.27)) (justify left top)))
  (property "Manufacturer_Name" "Molex" (at 198.12 774.93 0) (hide yes) (show_name no) (do_not_autoplace no) (effects (font (size 1.27 1.27)) (justify left top)))
  (property "Manufacturer_Part_Number" "22-11-1021" (at 198.12 874.93 0) (hide yes) (show_name no) (do_not_autoplace no) (effects (font (size 1.27 1.27)) (justify left top)))
  (pin "1")
  (pin "2"))
 (sheet_instances
  (path ""
   (page "1")))
 (embedded_fonts no))
